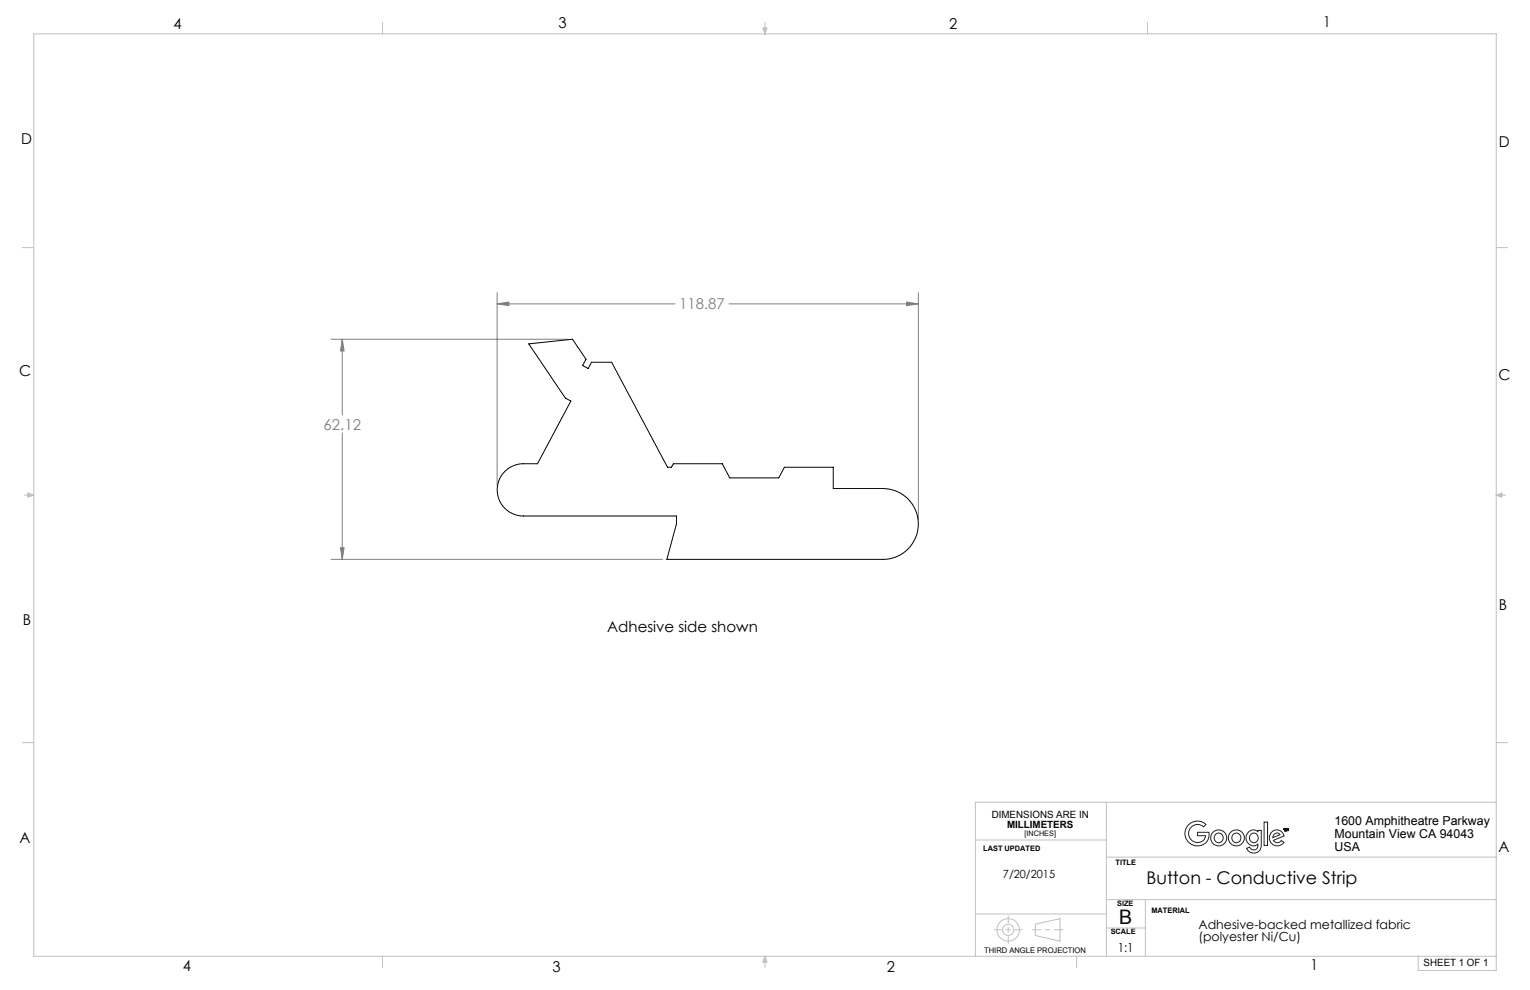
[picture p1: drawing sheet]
<svg xmlns="http://www.w3.org/2000/svg" width="432mm" height="279mm" viewBox="0 0 432 279" stroke-linecap="round" stroke-linejoin="round" font-family="sans-serif">
<g fill="none" stroke="#191924" stroke-width=".28">
<path d="M362.5 234.2v.2M362.7 234l.1 .4-.3 .1v-.5M362.8 234h.2l-.1 .4M362.8 234h.1M362.9 234h-.1M362.9 234.4h.1M363 234.2l-.1 .2M363 234v.2M363 234h.1M363 234l.2 .5 .1-.1M363 234.2v.2M363.1 234.4l-.1 .1"/>
<path d="M363.1 234.4l-.2 .1M363.1 233.9v.1M363.1 234l.2 .4M363.1 233.9l-.6 .1M363.3 234.4h.1M363.5 234l-.2 .4M363.5 234.1l-.2 .3M363.5 234v.1M363.6 234l.1 .5h-.2v-.4M363.6 234h.1M363.6 233.9l-.1 .1M363.6 233.9v.1"/>
</g>
<g fill="none" stroke="#c0c0c0" stroke-width=".28">
<path d="M107.9 6.3v3.3M215.3 7.9h1.2l-.6 1.7zM215.6 7.9l.3 1.7M215.9 6.3v3.3M216.2 7.9l-.3 1.7M323.8 6.3v3.3M6.3 69.9h3.2M422.3 69.9h3.1M6.8 139.7h2.7M7.9 139.1l1.6 .6-1.6 .6zM7.9 139.4l1.6 .3M9.5 139.7l-1.6 .3"/>
<path d="M422.3 139.7h2.6M422.3 139.7l1.6 .3M422.3 139.7l1.6-.6v1.2zM423.9 139.4l-1.6 .3M6.3 209.6h3.2M422.3 209.6h3.1M275.3 237.1h36.9M312.2 226.4v43.5M422.3 226.4h-147v43.5M275.3 258h36.9M312.2 241.9h110.1M312.2 253.9h110.1"/>
<path d="M323.3 253.9v16M107.9 269.9v3.2M215.9 269.9v3.2M215.9 269.9l.6 1.6h-1.2zM215.9 269.9l-.3 1.6M215.9 269.9l.3 1.6M292.2 260.8l7-1.5v6.3l-7-1.6zM303.8 269.9v3.2M312.2 261.9h11.1M400.3 269.9v4h22v-264.3h-412.8v260.3h412.8"/>
<circle cx="284.5" cy="262.4" r="3.2"/>
<circle cx="284.5" cy="262.4" r="1.6"/>
</g>
<path d="M93.4 95.7h66.9M96.6 95.7l.5 3.4h-1zM96.6 95.7v21.4M140.3 85.8l3.3-.6v1.1zM140.3 82.6v54.4M140.3 85.8h50.2M205.7 85.8h53.5M255.9 85.2l3.3 .6-3.3 .5zM259.2 82.6v64M96.6 122.2v35.7M93.4 157.9h93.5M96.1 154.6h1l-.5 3.3z" fill="none" stroke="#808080" stroke-width=".28"/>
<path d="M291.4 262.4h8.5" fill="none" stroke="#c0c0c0" stroke-width=".28" stroke-dasharray="15.2 1.3 1.3 1.3" stroke-dashoffset="12.9"/>
<path d="M284.6 258.5v7.8M280.6 262.4h7.9" fill="none" stroke="#c0c0c0" stroke-width=".28" stroke-dasharray="15.2 1.3 1.3 1.3" stroke-dashoffset="13.2"/>
<path d="M96.6 95.7l.5 3.4h-1zM96.1 154.6h1l-.5 3.3zM255.9 85.2l3.3 .6-3.3 .5zM140.3 85.8l3.3-.6v1.1z" fill="#808080"/>
<path d="M149.2 97l12.4-1.3 3.8 5.7-1 1.8 1.6 .8 .9-1.8h5.7l15.8 29.7h1.1l.5-1h13.8l2.2 4h13.8l1.6-3h13.8v6h14a10 10 0 0 1 10 10 10 10 0 0 1-10 10h-61l2.7-10.1v-2.2h-43.2a7.4 7.4 0 0 1-7.4-7.3 7.4 7.4 0 0 1 7.4-7.4h4l9.4-17.7-1.5-.8z" fill="none" stroke="#000" stroke-width=".28"/>
<g fill="none" stroke="#231f20" stroke-width=".28">
<path d="M335.5 232.8a3.5 3.5 0 0 1 4.9-.1l-.7 .7a2.52 2.52 0 0 0-3.7 .2 2.52 2.52 0 0 0 .5 3.6 2.52 2.52 0 0 0 3.6-.6l.2-.7h-2.3v-1h3.2a3.4 3.4 0 0 1-2.5 3.8 3.4 3.4 0 0 1-4-2.1 3.4 3.4 0 0 1 .8-3.8zM352.3 234.9a1.87 1.87 0 0 1 2.7-.2v-.3h1v4a2.15 2.15 0 0 1-1.7 2.3 2.15 2.15 0 0 1-2.5-1.3l.9-.3a1.23 1.23 0 0 0 1.6 .7 1.23 1.23 0 0 0 .7-1.6 2.15 2.15 0 0 1-3-.4 2.15 2.15 0 0 1 .3-2.9zM353.2 235.4a1.27 1.27 0 0 1 1.7 .3 1.27 1.27 0 0 1-.3 1.7 1.27 1.27 0 0 1-1.7-.1 1.47 1.47 0 0 1 .3-1.9zM356.8 232h.9v6.6h-.9zM358.9 234.8a2.09 2.09 0 0 1 3.5 1.1l-3 1.3a1.26 1.26 0 0 0 2.2 0l.8 .5a2.27 2.27 0 0 1-3.4 .5 2.27 2.27 0 0 1-.1-3.4zM359.5 235.6l.9-.5 .5 .1 .3 .4-2 .8z"/>
<circle cx="343.9" cy="236.5" r="1.33"/>
<circle cx="343.9" cy="236.5" r="2.27"/>
<circle cx="348.9" cy="236.5" r="1.33"/>
<circle cx="348.9" cy="236.5" r="2.27"/>
</g>
<text font-size="5.6" x="315.9" y="260.8">B</text>
<text font-size="4.9" x="323.5" y="249.4">Button - Conductive Strip</text>
<g font-size="4.2">
<text x="49" y="8.1">4</text>
<text x="157.6" y="7.8">3</text>
<text x="267.9" y="8.1">2</text>
<text x="373.4" y="7.7">1</text>
<text x="6" y="40.7">D</text>
<text x="423" y="41.5">D</text>
<text x="5.4" y="106.2">C</text>
<text x="422.9" y="107.2">C</text>
<text x="423" y="172">B</text>
<text x="6.5" y="176.3">B</text>
<text x="171.4" y="178.3">Adhesive side shown</text>
<text x="5.5" y="238">A</text>
<text x="422.9" y="240.4">A</text>
<text x="51.6" y="274.1">4</text>
<text x="155.9" y="274.2">3</text>
<text x="250.3" y="274.2">2</text>
<text x="369.8" y="273.8">1</text>
</g>
<g font-size="4.2" fill="#808080">
<text x="191.7" y="87.3">118.87</text>
<text x="91.3" y="121.2">62.12</text>
</g>
<g font-size="3.5">
<text x="376.6" y="233">1600 Amphitheatre Parkway</text>
<text x="376.6" y="236.5">Mountain View CA 94043</text>
<text x="376.6" y="240">USA</text>
<text x="338.2" y="262.1">Adhesive-backed metallized fabric</text>
<text x="315.4" y="268.7">1:1</text>
<text x="338.2" y="265.6">(polyester Ni/Cu)</text>
</g>
<text font-size="3.2" x="283.1" y="247.7">7/20/2015</text>
<g font-size="2.8">
<text x="279.9" y="230.8">DIMENSIONS ARE IN</text>
<text x="284.2" y="233.7">MILLIMETERS</text>
<text x="401.8" y="272.7">SHEET 1 OF 1</text>
</g>
<text font-size="2.2" x="277.8" y="268.9">THIRD ANGLE PROJECTION</text>
<g font-size="2.1">
<text x="289.1" y="235.9">[INCHES]</text>
<text x="277.5" y="240.2">LAST UPDATED</text>
<text x="314.8" y="244.2">TITLE</text>
<text x="315.3" y="255.7">SIZE</text>
<text x="325" y="257.6">MATERIAL</text>
<text x="313.5" y="263.7">SCALE</text>
</g>
</svg>
